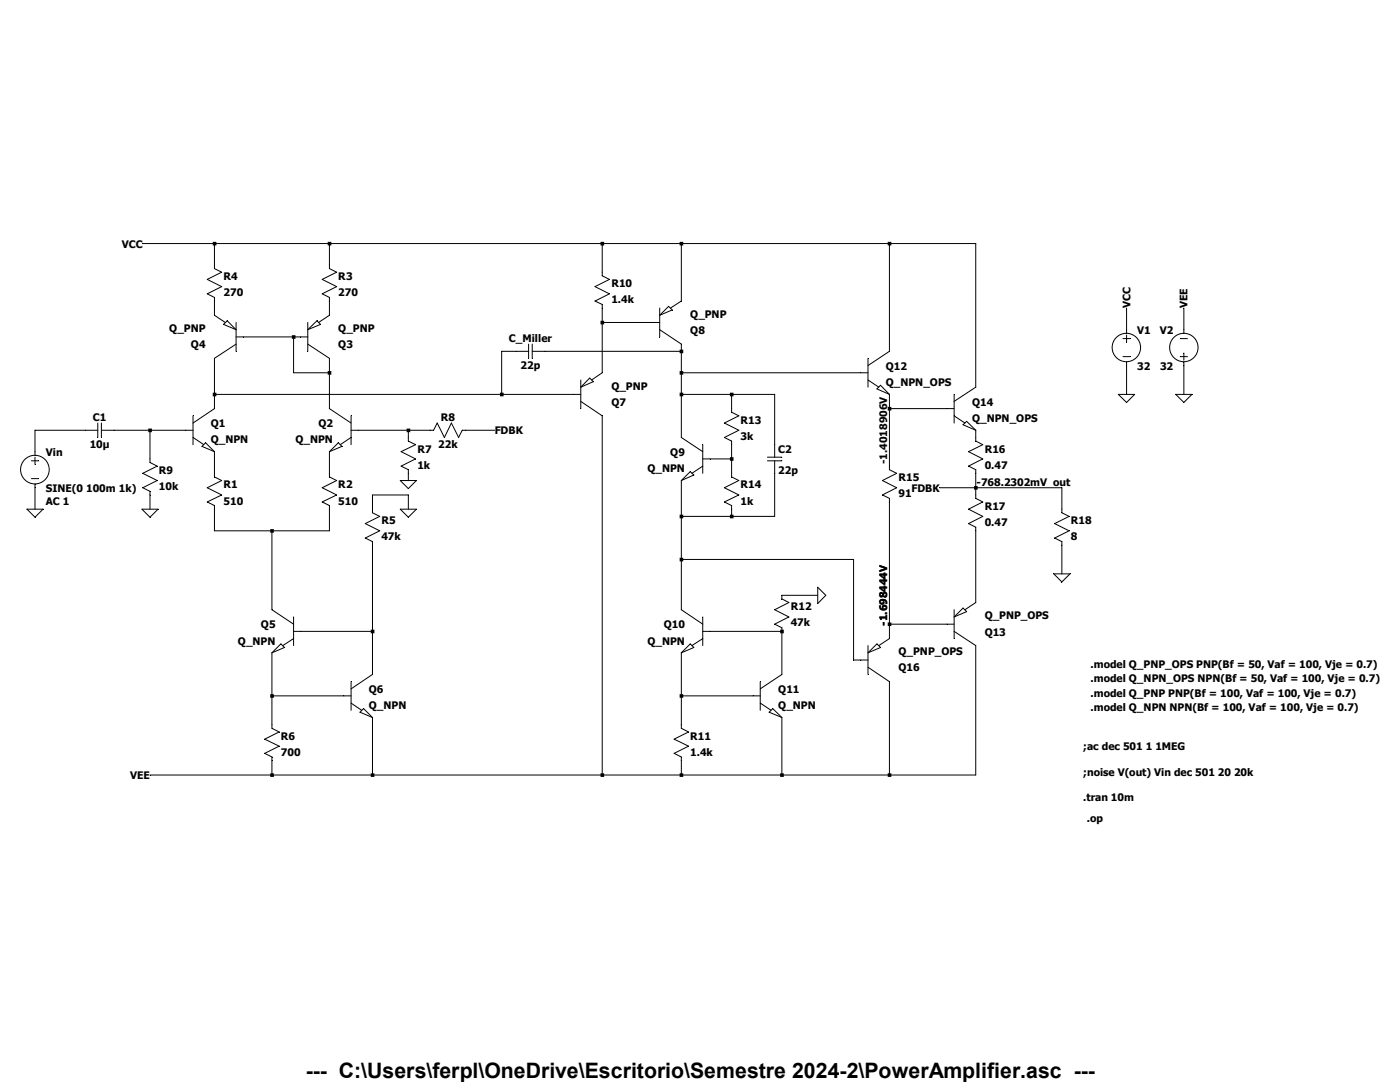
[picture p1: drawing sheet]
Version 4
SHEET 1 1656 1040
WIRE -944 -320 -1104 -320
WIRE -688 -320 -944 -320
WIRE -80 -320 -688 -320
WIRE 96 -320 -80 -320
WIRE 560 -320 96 -320
WIRE 752 -320 560 -320
WIRE -944 -272 -944 -320
WIRE -688 -272 -688 -320
WIRE -80 -256 -80 -320
WIRE 96 -192 96 -320
WIRE -944 -160 -944 -192
WIRE -688 -160 -688 -192
WIRE -80 -144 -80 -176
WIRE 32 -144 -80 -144
WIRE 1088 -128 1088 -176
WIRE 1216 -128 1216 -176
WIRE -768 -112 -880 -112
WIRE -752 -112 -768 -112
WIRE -272 -80 -304 -80
WIRE 96 -80 96 -96
WIRE 96 -80 -208 -80
WIRE 560 -80 560 -320
WIRE -768 -32 -768 -112
WIRE -688 -32 -688 -64
WIRE -688 -32 -768 -32
WIRE -80 -32 -80 -144
WIRE 96 -32 96 -80
WIRE 496 -32 96 -32
WIRE 752 0 752 -320
WIRE -944 16 -944 -64
WIRE -304 16 -304 -80
WIRE -304 16 -944 16
WIRE -144 16 -304 16
WIRE 96 16 96 -32
WIRE 208 16 96 16
WIRE 304 16 208 16
WIRE 1088 16 1088 -48
WIRE 1216 16 1216 -48
WIRE -944 48 -944 16
WIRE -688 48 -688 -32
WIRE 208 48 208 16
WIRE 560 48 560 16
WIRE 688 48 560 48
WIRE -1232 96 -1344 96
WIRE -1088 96 -1168 96
WIRE -1008 96 -1088 96
WIRE -512 96 -624 96
WIRE -464 96 -512 96
WIRE -320 96 -384 96
WIRE -512 112 -512 96
WIRE 96 112 96 16
WIRE 752 112 752 96
WIRE 304 128 304 16
WIRE -1344 144 -1344 96
WIRE -1088 160 -1088 96
WIRE 208 160 208 128
WIRE 208 160 160 160
WIRE 560 176 560 48
WIRE -944 192 -944 144
WIRE -688 192 -688 144
WIRE 208 192 208 160
WIRE -512 208 -512 192
WIRE 752 224 752 192
WIRE 752 224 672 224
WIRE 944 224 752 224
WIRE -512 240 -592 240
WIRE 752 240 752 224
WIRE -1344 272 -1344 224
WIRE -1088 272 -1088 240
WIRE -592 272 -592 240
WIRE -512 272 -512 240
WIRE 944 272 944 224
WIRE 96 288 96 208
WIRE 208 288 208 272
WIRE 208 288 96 288
WIRE 304 288 304 192
WIRE 304 288 208 288
WIRE -944 320 -944 272
WIRE -816 320 -944 320
WIRE -688 320 -688 272
WIRE -688 320 -816 320
WIRE 96 384 96 288
WIRE 480 384 96 384
WIRE 944 416 944 352
WIRE 400 464 320 464
WIRE 752 480 752 320
WIRE -816 496 -816 320
WIRE 96 496 96 384
WIRE 560 528 560 256
WIRE 688 528 560 528
WIRE -592 544 -592 352
WIRE -592 544 -752 544
WIRE 320 544 160 544
WIRE 560 560 560 528
WIRE 480 608 480 384
WIRE 496 608 480 608
WIRE -592 640 -592 544
WIRE 320 640 320 544
WIRE -816 688 -816 592
WIRE -656 688 -816 688
WIRE 96 688 96 592
WIRE 256 688 96 688
WIRE -816 752 -816 688
WIRE 96 752 96 688
WIRE -816 864 -816 832
WIRE -816 864 -1088 864
WIRE -592 864 -592 736
WIRE -592 864 -816 864
WIRE -80 864 -80 64
WIRE -80 864 -592 864
WIRE 96 864 96 832
WIRE 96 864 -80 864
WIRE 320 864 320 736
WIRE 320 864 96 864
WIRE 560 864 560 656
WIRE 560 864 320 864
WIRE 752 864 752 576
WIRE 752 864 560 864
FLAG -512 272 0
FLAG -512 208 0
FLAG -320 96 FDBK
FLAG -1088 272 0
FLAG -1344 272 0
FLAG 400 464 0
FLAG 672 224 FDBK
FLAG 1216 16 0
FLAG 1088 16 0
FLAG 1088 -176 VCC
FLAG -1104 -320 VCC
FLAG 1216 -176 VEE
FLAG -1088 864 VEE
FLAG 944 416 0
FLAG 944 224 out
DATAFLAG 752 224 ""
DATAFLAG 560 96 ""
DATAFLAG 560 464 ""
DATAFLAG 560 464 ""
SYMBOL npn -1008 48 R0
SYMATTR InstName Q1
SYMATTR Value Q_NPN
SYMBOL npn -624 48 M0
SYMATTR InstName Q2
SYMATTR Value Q_NPN
SYMBOL pnp -752 -64 M180
SYMATTR InstName Q3
SYMATTR Value Q_PNP
SYMBOL pnp -880 -64 R180
SYMATTR InstName Q4
SYMATTR Value Q_PNP
SYMBOL res -704 176 R0
SYMATTR InstName R2
SYMATTR Value 510
SYMBOL res -960 176 R0
SYMATTR InstName R1
SYMATTR Value 510
SYMBOL res -704 -288 R0
SYMATTR InstName R3
SYMATTR Value 270
SYMBOL res -960 -288 R0
SYMATTR InstName R4
SYMATTR Value 270
SYMBOL npn -752 496 M0
SYMATTR InstName Q5
SYMATTR Value Q_NPN
SYMBOL npn -656 640 R0
SYMATTR InstName Q6
SYMATTR Value Q_NPN
SYMBOL res -608 256 R0
SYMATTR InstName R5
SYMATTR Value 47k
SYMBOL res -832 736 R0
SYMATTR InstName R6
SYMATTR Value 700
SYMBOL res -528 96 R0
SYMATTR InstName R7
SYMATTR Value 1k
SYMBOL res -368 80 R90
WINDOW 0 0 56 VBottom 2
WINDOW 3 32 56 VTop 2
SYMATTR InstName R8
SYMATTR Value 22k
SYMBOL res -1104 144 R0
SYMATTR InstName R9
SYMATTR Value 10k
SYMBOL cap -1168 80 R90
WINDOW 0 0 32 VBottom 2
WINDOW 3 32 32 VTop 2
SYMATTR InstName C1
SYMATTR Value 10µ
SYMBOL voltage -1344 128 R0
WINDOW 123 24 124 Left 2
WINDOW 39 0 0 Left 0
SYMATTR Value2 AC 1
SYMATTR InstName Vin
SYMATTR Value SINE(0 100m 1k)
SYMBOL pnp -144 64 M180
SYMATTR InstName Q7
SYMATTR Value Q_PNP
SYMBOL pnp 32 -96 M180
SYMATTR InstName Q8
SYMATTR Value Q_PNP
SYMBOL res -96 -272 R0
SYMATTR InstName R10
SYMATTR Value 1.4k
SYMBOL cap -208 -96 R90
WINDOW 0 0 32 VBottom 2
WINDOW 3 32 32 VTop 2
SYMATTR InstName C_Miller
SYMATTR Value 22p
SYMBOL npn 160 112 M0
SYMATTR InstName Q9
SYMATTR Value Q_NPN
SYMBOL npn 160 496 M0
SYMATTR InstName Q10
SYMATTR Value Q_NPN
SYMBOL npn 256 640 R0
SYMATTR InstName Q11
SYMATTR Value Q_NPN
SYMBOL res 80 736 R0
SYMATTR InstName R11
SYMATTR Value 1.4k
SYMBOL res 304 448 R0
SYMATTR InstName R12
SYMATTR Value 47k
SYMBOL res 192 32 R0
SYMATTR InstName R13
SYMATTR Value 3k
SYMBOL res 192 176 R0
SYMATTR InstName R14
SYMATTR Value 1k
SYMBOL cap 288 128 R0
SYMATTR InstName C2
SYMATTR Value 22p
SYMBOL npn 496 -80 R0
SYMATTR InstName Q12
SYMATTR Value Q_NPN_OPS
SYMBOL res 544 160 R0
SYMATTR InstName R15
SYMATTR Value 91
SYMBOL npn 688 0 R0
SYMATTR InstName Q14
SYMATTR Value Q_NPN_OPS
SYMBOL pnp 496 656 M180
SYMATTR InstName Q16
SYMATTR Value Q_PNP_OPS
SYMBOL res 736 96 R0
SYMATTR InstName R16
SYMATTR Value 0.47
SYMBOL res 736 224 R0
SYMATTR InstName R17
SYMATTR Value 0.47
SYMBOL pnp 688 576 M180
SYMATTR InstName Q13
SYMATTR Value Q_PNP_OPS
SYMBOL voltage 1088 -144 R0
SYMATTR InstName V1
SYMATTR Value 32
SYMBOL voltage 1216 -32 R180
WINDOW 0 24 96 Left 2
WINDOW 3 24 16 Left 2
SYMATTR InstName V2
SYMATTR Value 32
SYMBOL res 928 256 R0
SYMATTR InstName R18
SYMATTR Value 8
TEXT 1008 712 Left 2 !.model Q_NPN NPN(Bf = 100, Vaf = 100, Vje = 0.7)
TEXT 1008 680 Left 2 !.model Q_PNP PNP(Bf = 100, Vaf = 100, Vje = 0.7)
TEXT 1008 648 Left 2 !.model Q_NPN_OPS NPN(Bf = 50, Vaf = 100, Vje = 0.7)
TEXT 1008 616 Left 2 !.model Q_PNP_OPS PNP(Bf = 50, Vaf = 100, Vje = 0.7)
TEXT 992 912 Left 2 !.tran 10m
TEXT 1000 960 Left 2 !.op
TEXT 992 800 Left 2 !;ac dec 501 1 1MEG
TEXT 992 856 Left 2 !;noise V(out) Vin dec 501 20 20k
